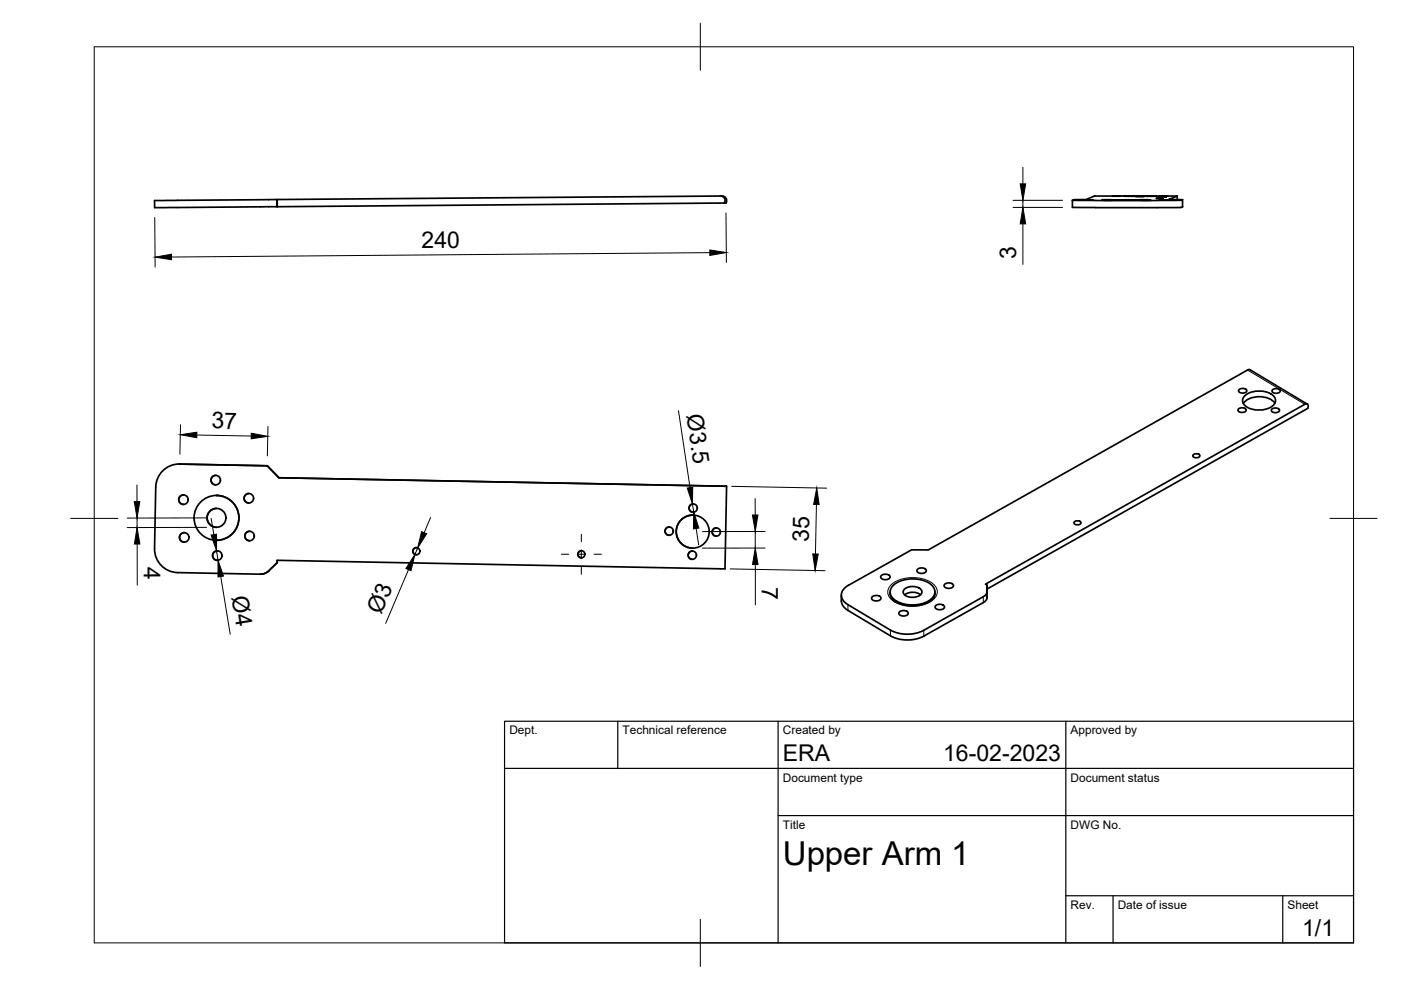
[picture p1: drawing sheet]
<svg xmlns="http://www.w3.org/2000/svg" width="297mm" height="210mm" viewBox="0 0 297 210" stroke-linecap="round" stroke-linejoin="round" font-family="sans-serif">
<!-- layer: Visible -->
<g fill="none" stroke="#000" stroke-width=".36">
<path d="M58.8 42.3v1.5zM152.7 41.5a1.01 1.01 0 0 1 .9 1.5M153 41.6l-120.2 .9v1.5l120.8-1M153.1 41.5a1.01 1.01 0 0 1 .8 1.5h-.3M227.4 44h17.9M227.4 42.5v1.5M227.4 42.5h17.9M229.8 42.4h2zM232.1 41.6l-1.8 .7h-2.6l-.3 .2M232.1 41.6h17.5M232.1 41.5h.1M233.6 42.4h10.4"/>
<path d="M233.6 42.4h2zM233.9 42.5h2zM234 42.4h.1M234 42.4h9.5zM235.8 41.6h1.8zM236.8 42.4h4zM238.2 41.6h7zM240.7 41.6h1.8zM240.9 41.6h1.8zM241.6 42.4h2zM241.9 42.5h2zM243.5 42.4h.1"/>
<path d="M245.1 42.1h1.5zM245.3 42.5h4.9l.5-.2v1.6l-.3 .1h-5.1M245.8 41.8h1.5zM245.8 42.4h2zM245.8 41.6h1.8zM249.6 41.6l-1.8 .7h2.9M249.6 41.5v.8M250.7 43.8h.1M38 98.4h.1M38.1 98.4l18.5 .4 2.5 2.5 93.9 1.8M38.1 98.4a5 5 0 0 0-5.1 4.9l-.2 13a5 5 0 0 0 4.9 5.1l17.5 .3 .8-.1 1-.6M38.1 98.4l18.5 .4"/>
<path d="M56.7 98.8l2.5 2.5M253.1 96.3l.6-.1a.58 .58 0 0 1 .7 .5l-.7 .4a.58 .58 0 0 1-.8-.6zM262.5 86.8l.8-.3a.63 .63 0 0 1 .9 .6l-.9 .4a.63 .63 0 0 1-.8-.7zM262.7 82.7l.8-.3a.63 .63 0 0 1 .8 .6l-.8 .3a.63 .63 0 0 1-.8-.6zM264 83.9a4.9 4.9 0 0 1 6.3 .4 1.46 1.46 0 0 1-.9 2 5.2 5.2 0 0 1-5.4-.3 1.35 1.35 0 0 1 0-2.1zM269.6 86.8l.8-.3a.63 .63 0 0 1 .8 .7l-.8 .3a.63 .63 0 0 1-.8-.7zM269.7 82.7l.9-.3a.63 .63 0 0 1 .8 .7l-.8 .3a.63 .63 0 0 1-.9-.7zM270.3 85.5a4.6 4.6 0 0 0-5.4-1l-1 .6-.3 .4M276.6 85.7l-67.7 38.2 .4 .2-.1 1.4M276.7 85.7l.4-.1a.69 .69 0 0 1 .2 1M277.2 85.7l-12.2-7.3h-.3l-67.9 38.2h-3.5l-13.4 7.5a2.18 2.18 0 0 0-1.5 2 2.18 2.18 0 0 0 1.4 2.1l9 5.4a7.7 7.7 0 0 0 7.1 0l12.6-7.1a1.3 1.3 0 0 0 .8-1M277.3 86.6l-68 38.3"/>
<path d="M38.9 104.9a1.01 1.01 0 0 0-1 1 1.01 1.01 0 0 0 1 1M39.1 112.9a1.01 1.01 0 0 0-1 1 1.01 1.01 0 0 0 1 1M45.7 100.8a1.01 1.01 0 0 0-1 1 1.01 1.01 0 0 0 1 1M45.9 105l1.7 .4 1.6 1 1 1.5 .5 1.7-.3 1.8-1 1.6-1.4 1.1-.9 .3-1.2 .2M45.9 107.8a2 2 0 0 0-2 2 2 2 0 0 0 2 2M46.1 116.8a1.01 1.01 0 0 0-1 1 1.01 1.01 0 0 0 1 1M52.8 104.6a1.01 1.01 0 0 0-1 1 1.01 1.01 0 0 0 1 1.1M52.9 112.6a1.01 1.01 0 0 0-1 1 1.01 1.01 0 0 0 1 1.1M58.8 118.8v.5l-1.8 1.7M59.1 101.3l95 1.8h-1M88.3 116.1a.75 .75 0 0 0-.8 .8 .75 .75 0 0 0 .8 .7M123.3 116.8a.75 .75 0 0 0-.8 .7 .75 .75 0 0 0 .8 .8"/>
<path d="M141.9 111.7a.88 .88 0 0 0-.9 .9 .88 .88 0 0 0 .9 .9M146.8 116.8a.88 .88 0 0 0-.9 .9 .88 .88 0 0 0 .9 .9M146.9 109.2a3.5 3.5 0 0 0-3.5 3.5 3.5 3.5 0 0 0 3.5 3.5M147 106.8a.88 .88 0 0 0-.9 .9 .88 .88 0 0 0 .9 .9M151.9 111.9a.88 .88 0 0 0-.9 .9 .88 .88 0 0 0 .9 .9M154.1 103.1l-.4 17.5-94.9-1.8v.5l-1.8 1.7M227.9 110.5l.5-.1a.58 .58 0 0 1 .8 .6l-.8 .3a.58 .58 0 0 1-.7-.6zM55.2 121.7h.1M57 121l-1 .6-.7 .1M178.4 126.2v1.2M178.4 127.4a2.39 2.39 0 0 0 1.4 2l9 5.4M184.9 126.6a1.25 1.25 0 0 1 1.9 .2 1.16 1.16 0 0 1-2 0z"/>
<path d="M186.8 122.1a1.25 1.25 0 0 1 1.9 .2 1.16 1.16 0 0 1-2 0zM188.8 134.8a7.8 7.8 0 0 0 7.1 .1M189.5 124a7 7 0 0 1 7.9 0 1.99 1.99 0 0 1-.6 3.4 7.1 7.1 0 0 1-7.3-.4 1.87 1.87 0 0 1 0-3zM190.6 129.8a1.25 1.25 0 0 1 2 .2 1.16 1.16 0 0 1-2 0zM191.7 125a2.63 2.63 0 0 1 3.8 .3 1.64 1.64 0 0 1-2 1.4 1.62 1.62 0 0 1-2-1.4zM194.5 120.8a1.25 1.25 0 0 1 1.9 .2 1.16 1.16 0 0 1-2 0zM195.2 126.1a2.92 2.92 0 0 0-3.4 0M198.2 125.5l-.2 1.1-.8 .9-1.7 .7-1.8 .3-1.9-.2-1.9-.7-1-1-.2-1M198.3 128.5a1.25 1.25 0 0 1 2 .2 1.16 1.16 0 0 1-2.1 0zM200.2 124a1.25 1.25 0 0 1 2 .2 1.16 1.16 0 0 1-2 0zM208.5 127.8l-12.6 7.1M209.3 124.1v2.6a1.3 1.3 0 0 1-.8 1"/>
<circle cx="38.9" cy="105.9" r="1.01"/>
<circle cx="39.1" cy="113.9" r="1.01"/>
<circle cx="45.7" cy="101.8" r="1.01"/>
<circle cx="45.9" cy="109.8" r="2"/>
<circle cx="45.9" cy="109.8" r="4.8"/>
<circle cx="46.1" cy="117.8" r="1.01"/>
<circle cx="52.8" cy="105.6" r="1.01"/>
<circle cx="52.9" cy="113.6" r="1.01"/>
<circle cx="88.3" cy="116.9" r=".75"/>
<circle cx="123.3" cy="117.5" r=".75"/>
<circle cx="141.9" cy="112.6" r=".88"/>
<circle cx="146.8" cy="117.7" r=".88"/>
<circle cx="146.9" cy="112.7" r="3.5"/>
<circle cx="147" cy="107.7" r=".88"/>
<circle cx="151.9" cy="112.8" r=".88"/>
</g>
<g fill="#000">
<circle cx="38" cy="98.4" r=".18"/>
<circle cx="45.9" cy="114.6" r=".18"/>
<circle cx="45.9" cy="105" r=".18"/>
</g>
<!-- layer: Visible Narrow -->
<path d="M264.5 78.5l12.1 7.2M179.8 128.2v1.2M188.8 133.6v1.2M189.1 123.8a7.7 7.7 0 0 1 8.8 0 2.04 2.04 0 0 1 0 3.4 7.7 7.7 0 0 1-8.8 0 2.04 2.04 0 0 1 0-3.4zM195.9 133.6v1.3M208.5 126.5v1.3M209.2 125.5l.1 1.2" fill="none" stroke="#000" stroke-width=".21"/>
<!-- layer: BORDER -->
<path d="M20 9.9h267v190h-267zM148.5 4.9v10M15 109.9h10M282 109.9h10M148.5 194.9v10" fill="none" stroke="#000" stroke-width=".21"/>
<!-- layer: TITLEBLOCK -->
<path d="M107 152.9h180v47h-180zM131 152.9v10M165 152.9v47M226 152.9v47M107 162.9h180M165 172.9h122M226 189.9h61M236 189.9v10M272 189.9v10" fill="none" stroke="#000" stroke-width=".25"/>
<!-- layer: FD_Dimensions -->
<g fill="none" stroke="#000" stroke-width=".21">
<path d="M216.9 35.5v3.5M32.8 46.1l.1 10.5M150.5 53.6l-114.1 .9M153.9 45.1l.1 10.5M214.8 42.5h10.5M214.8 44h10.5M216.9 42.5v1.5M216.9 47.5v8.6M38.3 90.1l-.2 6.2M41.7 92.2l11.6 .2M56.8 90.4l-.1 6.3M143.8 87.1l2.5 16.3"/>
<path d="M29 102.8v3.6M29.1 109.8v2.1M29.1 115.4v8.7M43.8 109.8h-16.8M43.8 111.8l-16.8 .1M44.8 109.9l.5 3.5M45.9 116.8l.3 2M88.6 116.2l-.6 1.4M91.3 109.7l-1.4 3.2M146.8 106.8l.3 1.8M147.6 112l.5 3.5M155.1 103.1l20.2 .4"/>
<path d="M160.1 105.7v3.5M160.1 112.7v3.5M160.1 119.7v8.6M162.2 112.7h-13.3M162.2 116.2h-13.3M173.1 107l-.2 10.5M46.8 122.2l2 12.3M86.6 120.8l-4.8 11.4M154.8 120.6l20.1 .4"/>
</g>
<g fill="#000" stroke="#000" stroke-width=".21">
<path d="M216.3 39h1.2l-.6 3.5zM32.9 54.5l3.5-.6v1.2zM150.5 53l3.5 .5-3.5 .7zM216.9 44l.6 3.5h-1.2zM38.2 92.2l3.5-.6v1.2zM53.3 91.9l3.5 .6-3.5 .5zM28.5 106.4h1.1l-.5 3.4zM29.1 111.9l.6 3.5h-1.2zM44.8 113.4l1.1-.1v3.5zM89.4 112.7l1.1 .5-1.9 3zM145.7 103.5l1.2-.2-.1 3.5zM147.1 108.6l1.1 3.4-1.2 .1z"/>
<path d="M159.5 109.2h1.2l-.6 3.5zM160.1 116.2l.6 3.5h-1.1zM172.3 117.4l1.2 .1-.7 3.5zM173.2 103.5l.5 3.5-1.2-.1zM46.2 118.8l1.2 3.3-1.2 .2zM88 117.6l-.9 3.4-1-.5z"/>
</g>
<!-- layer: Smart Centers -->
<path d="M119 117.5h1.6M122.4 117.5h1.7M123.3 113.3v1.5M123.3 116.6v1.8M125.9 117.5h1.6M123.3 120.2v1.6" fill="none" stroke="#000" stroke-width=".21"/>
<text font-size="7" x="166" y="183.4">Upper Arm 1</text>
<g font-size="4.9">
<text x="89.4" y="52.6">240</text>
<text x="215.4" y="54.9" transform="rotate(-90 215.4 54.9)">3</text>
<text x="145.5" y="88" transform="rotate(82 145.5 88)">Ø3.5</text>
<text x="44.8" y="90.8" transform="rotate(1 44.8 90.8)">37</text>
<text x="171.5" y="114.9" transform="rotate(-89 171.5 114.9)">35</text>
<text x="30.5" y="120.2" transform="rotate(90 30.5 120.2)">4</text>
<text x="161.5" y="124.4" transform="rotate(90 161.5 124.4)">7</text>
<text x="49.1" y="126.6" transform="rotate(80 49.1 126.6)">Ø4</text>
<text x="80.8" y="130.5" transform="rotate(-67 80.8 130.5)">Ø3</text>
<text x="166" y="161.4">ERA</text>
<text x="200" y="161.4">16-02-2023</text>
<text x="276.1" y="198.6">1/1</text>
</g>
<g font-size="2.5">
<text x="108" y="155.7">Dept.</text>
<text x="132" y="155.7">Technical reference</text>
<text x="166" y="155.7">Created by</text>
<text x="227" y="155.7">Approved by</text>
<text x="166" y="165.7">Document type</text>
<text x="227" y="165.7">Document status</text>
<text x="166" y="175.7">Title</text>
<text x="227" y="175.7">DWG No.</text>
<text x="227" y="192.7">Rev.</text>
<text x="237" y="192.7">Date of issue</text>
<text x="273" y="192.7">Sheet</text>
</g>
</svg>
